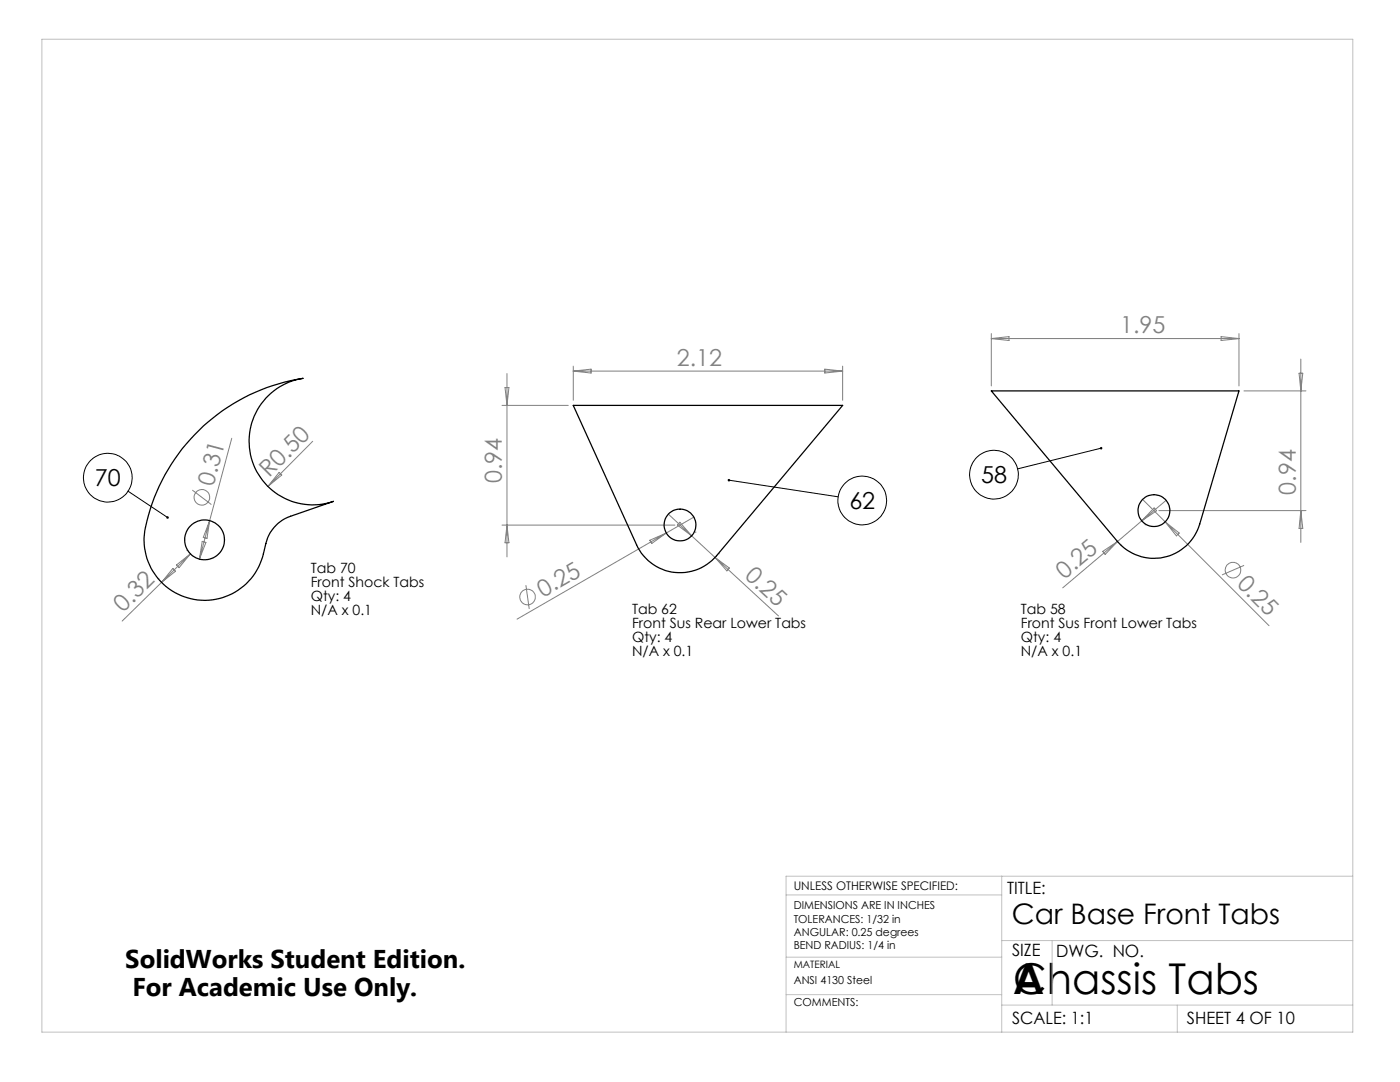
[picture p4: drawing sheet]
<svg xmlns="http://www.w3.org/2000/svg" width="279mm" height="216mm" viewBox="0 0 279 216" stroke-linecap="round" stroke-linejoin="round" font-family="sans-serif">
<g fill="none" stroke="#808080" stroke-width=".2">
<path d="M100.8 77.3h.8l-.4 3.6zM101.2 74.5v36.6M114.4 73.1v6.8M114.4 74h53.8M114.4 74l3.6-.3v.7zM164.6 73.7l3.6 .3-3.6 .4zM168.2 73.1v6.8M197.8 66.6v10.4M197.8 67.6h49.5M197.8 67.6l3.6-.4v.7zM243.7 67.2l3.6 .4-3.6 .3zM247.3 66.6v10.4"/>
<path d="M248.2 78h12.4M259.3 74.5h.7l-.4 3.5zM259.6 71.6v36.6M38.4 97.8l3.8 2.9M46.2 87.5l-6.4 24.1M55.7 94.3l.5 .5-2.7 2.2zM62.4 88.1l-8.9 8.9M100.2 80.9h13.2M228 99.7l4.6 4.4M232.7 99.8l-4.8 4.1M31.5 115.5h.1M34.5 113.4l.5 .6-2.8 2.2z"/>
<path d="M35.2 112.7l2.8-2.2-2.3 2.8zM37.3 109.8h.1M38 110.5l-13.6 13.4M40.4 108l.7 .2-1.3 3.4zM41.8 103.9l-.5 3.5-.7-.2zM100.2 104.8h34.5M101.2 104.8l.4 3.5h-.8zM105 116.8l.6 4.7M129.7 107.8l3.3-1.4-2.9 2zM133 106.4l-29.8 17.1M133.4 102.6l4.6 4.3M135.7 104.2l2.3 2.7-2.8-2.1z"/>
<path d="M138 106.9l4.7 4.3M138.5 103.2l-5.5 3.2M138.7 106.2h.1M142.7 111.2l12.7 11.7M142.7 111.2l2.9 2.1-.5 .6zM143.4 110.5h.1M220.1 110l2.9-1.9-2.4 2.5zM223 108.1l-10.9 9.2M223.7 108.8h.1M227.9 103.9l-4.9 4.2M228.5 104.7h.1M230.3 101.4l.5 .5-2.9 2z"/>
<path d="M231.3 101.9h29.3M232.6 104.1l20.7 20.7M232.6 104.1l2.7 2.3-.5 .5zM248.3 112.8l-4.4 1.9M259.6 101.9l.4 3.5h-.7z"/>
<circle cx="40.3" cy="99.2" r="1.56"/>
<circle cx="105.3" cy="119.1" r="1.56"/>
<circle cx="246.1" cy="113.8" r="1.55"/>
</g>
<g fill="none" stroke="#000" stroke-width=".2">
<path d="M25.5 98l7.9 5.3M145.5 95.8l21.8 3.3M219.7 89.4l-16.6 4.2"/>
<circle cx="21.5" cy="95.3" r="4.8"/>
<circle cx="172.1" cy="99.9" r="4.9"/>
<circle cx="198.4" cy="94.7" r="4.9"/>
</g>
<path d="M8.4 7.8h261.6v198.2h-261.6zM156.9 178.6h43M199.9 174.8v31.2M270 174.8h-113.1v31.2M156.9 198.5h43M156.9 191h43M199.9 187.7h70.1M210 187.7v12.9M199.9 200.6h70.1M234.9 200.6v5.4" fill="none" stroke="#c0c0c0" stroke-width=".2"/>
<path d="M33.2 103.1a.26 .26 0 0 0 .1 .4 .26 .26 0 0 0 .4-.1l-.3-.1 .3 .1-.1-.3zM145.2 95.7l.3 .1h-.3a.26 .26 0 0 0 .4 .2 .26 .26 0 0 0 0-.5 .26 .26 0 0 0-.4 .2zM219.5 89.3a.25 .25 0 0 0 .2 .4 .25 .25 0 0 0 .3-.3h-.3h.3l-.2-.2z" fill="#000"/>
<g fill="none" stroke="#000" stroke-width=".25">
<path d="M197.8 78h49.5l-7.9 26.6a9.5 9.5 0 0 1-16.4 3.4zM38.8 86.8a37.9 37.9 0 0 1 21.7-11.3 12.7 12.7 0 0 0-10.4 15.6 12.7 12.7 0 0 0 16.4 8.9l-8.5 3a7.6 7.6 0 0 0-4.9 5.4 15 15 0 0 1-2.6 6.5 12.1 12.1 0 0 1-15.2 3.5 12.1 12.1 0 0 1-6-14.4 37.5 37.5 0 0 1 9.5-17.2zM114.4 80.9h53.8l-25.2 30a9.5 9.5 0 0 1-16-2.2z"/>
<circle cx="40.8" cy="107.7" r="4"/>
<circle cx="135.7" cy="104.8" r="3.2"/>
<circle cx="230.3" cy="101.9" r="3.2"/>
</g>
<g font-size="8.5">
<text x="202.2" y="198.3">A</text>
<text x="202.2" y="198.3">Chassis Tabs</text>
</g>
<text font-size="5.6" x="201.9" y="184.4">Car Base Front Tabs</text>
<g font-size="5.1">
<text x="25" y="193.2">SolidWorks Student Edition.</text>
<text x="26.4" y="198.8">For Academic Use Only.</text>
</g>
<g font-size="4.7" fill="#808080">
<text x="223.6" y="66.5">1.95</text>
<text x="135.1" y="73">2.12</text>
<text x="53.7" y="95.4" transform="rotate(-45 53.7 95.4)">R0.50</text>
<text x="42.6" y="97.2" transform="rotate(-75 42.6 97.2)">0.31</text>
<text x="100.2" y="96.4" transform="rotate(-90 100.2 96.4)">0.94</text>
<text x="258.6" y="98.7" transform="rotate(-90 258.6 98.7)">0.94</text>
<text x="108.4" y="119.3" transform="rotate(-30 108.4 119.3)">0.25</text>
<text x="148.5" y="115.1" transform="rotate(43 148.5 115.1)">0.25</text>
<text x="212.4" y="115.7" transform="rotate(-40 212.4 115.7)">0.25</text>
<text x="246.7" y="116.8" transform="rotate(45 246.7 116.8)">0.25</text>
<text x="24.6" y="122.3" transform="rotate(-45 24.6 122.3)">0.32</text>
</g>
<g font-size="4.7">
<text x="18.9" y="96.9">70</text>
<text x="169.5" y="101.5">62</text>
<text x="195.8" y="96.3">58</text>
</g>
<g font-size="3.4">
<text x="201" y="178.4">TITLE:</text>
<text x="202" y="190.8">SIZE</text>
<text x="210.8" y="190.9">DWG. NO.</text>
<text x="202" y="204.4">SCALE: 1:1</text>
<text x="236.9" y="204.4">SHEET 4 OF 10</text>
</g>
<g font-size="2.8">
<text x="62" y="114.3">Tab 70</text>
<text x="62" y="117.1">Front Shock Tabs</text>
<text x="62" y="119.9">Qty: 4</text>
<text x="62" y="122.7">N/A x 0.1</text>
<text x="126.1" y="122.4">Tab 62</text>
<text x="126.1" y="125.3">Front Sus Rear Lower Tabs</text>
<text x="203.7" y="122.4">Tab 58</text>
<text x="203.7" y="125.3">Front Sus Front Lower Tabs</text>
<text x="126.1" y="128.1">Qty: 4</text>
<text x="126.1" y="130.9">N/A x 0.1</text>
<text x="203.7" y="128.1">Qty: 4</text>
<text x="203.7" y="130.9">N/A x 0.1</text>
</g>
<text font-size="2.4" x="158.4" y="177.6">UNLESS OTHERWISE SPECIFIED:</text>
<g font-size="2.2">
<text x="158.4" y="181.4">DIMENSIONS ARE IN INCHES</text>
<text x="158.4" y="184.1">TOLERANCES: 1/32 in</text>
<text x="158.4" y="186.7">ANGULAR: 0.25 degrees</text>
<text x="158.4" y="189.4">BEND RADIUS: 1/4 in</text>
<text x="158.4" y="196.3">ANSI 4130 Steel</text>
<text x="158.4" y="200.8">COMMENTS:</text>
</g>
<text font-size="2" x="158.4" y="193.2">MATERIAL</text>
</svg>
